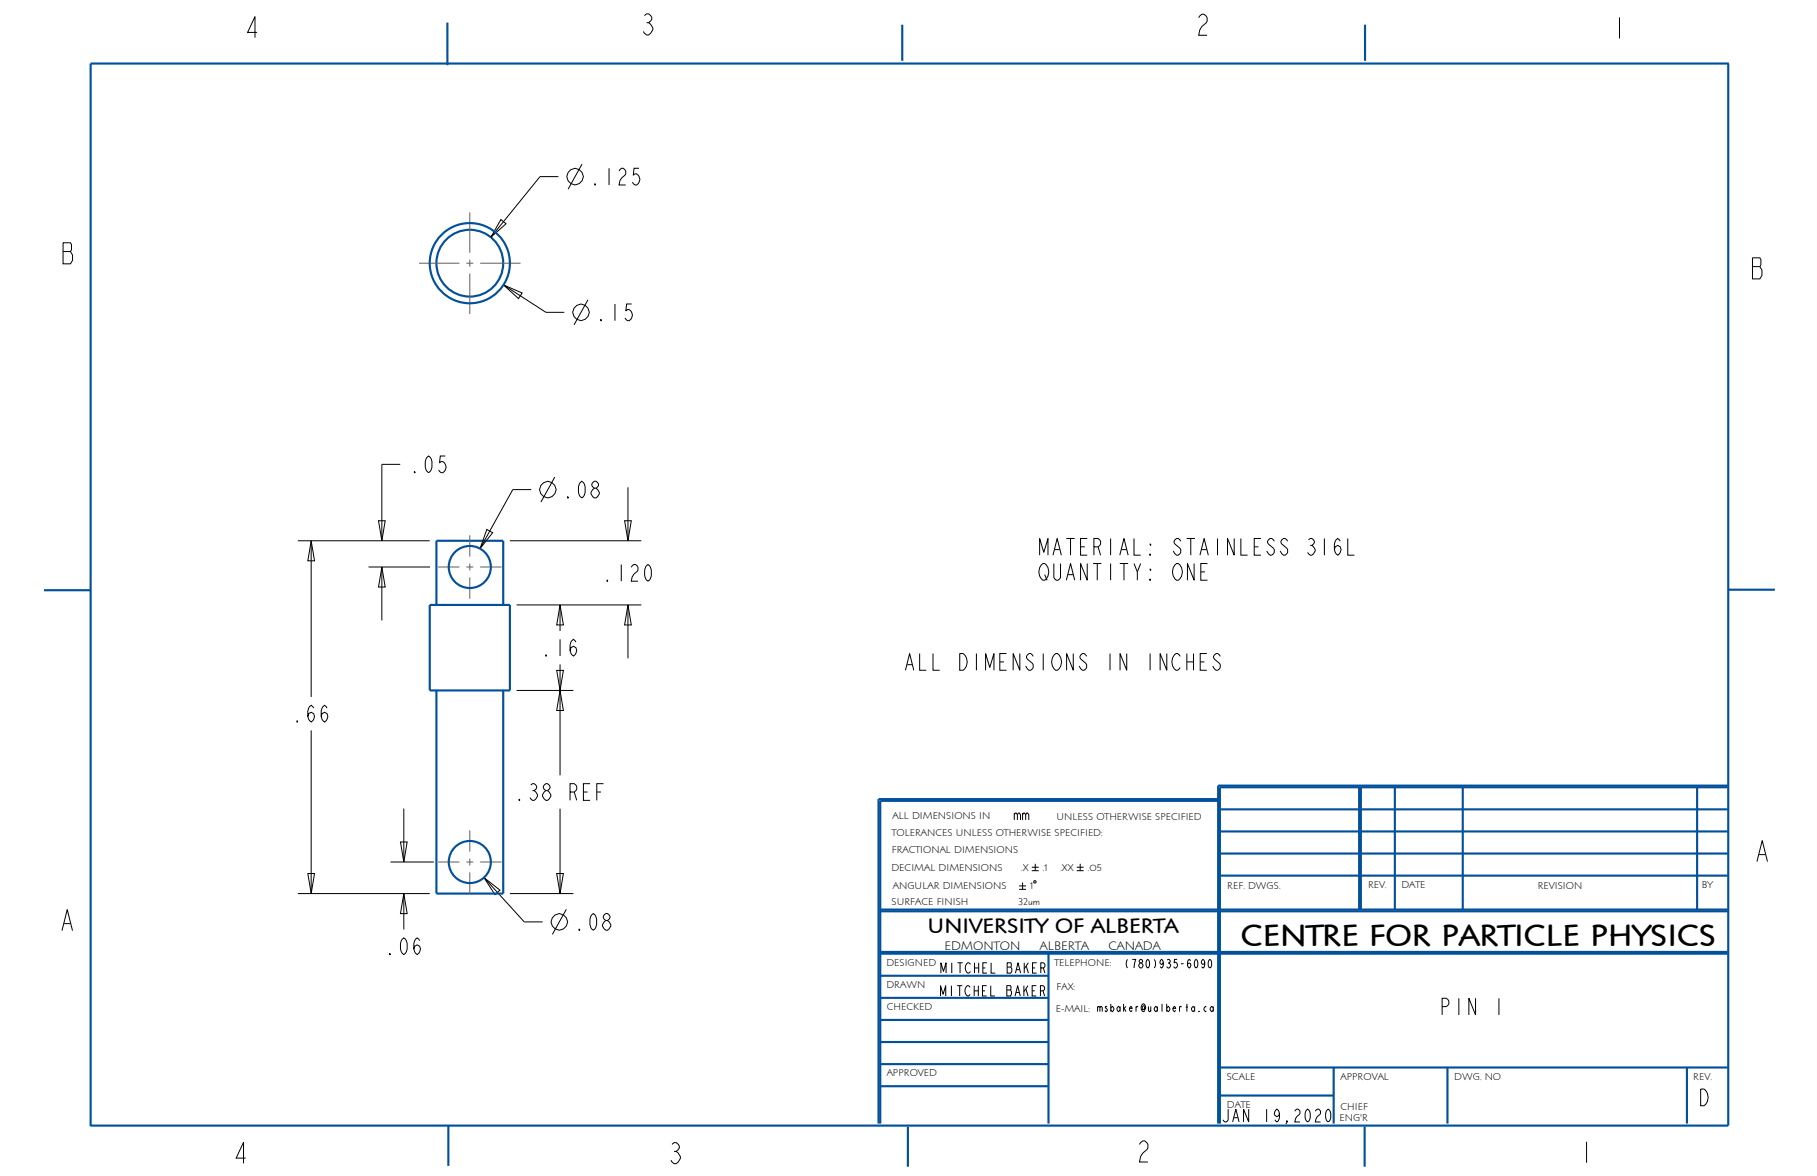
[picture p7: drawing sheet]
<svg xmlns="http://www.w3.org/2000/svg" width="432mm" height="279mm" viewBox="0 0 432 279" stroke-linecap="round" stroke-linejoin="round" font-family="sans-serif">
<g fill="none" stroke="#000" stroke-width=".24">
<path d="M138.3 39l-3.3 5.9M119 52.2l1.3 1-3.7 3.2zM132.7 42h-4.4l-11.7 14.4M119.6 67.7l4.5 1.9-.9 1.3zM119.6 67.7l10.1 6.5h4.4M139.7 71.2l-3.3 6M95.1 110.3h-4.4v18.2M126.2 116.3h-4.3l-7.8 14M131.8 113.3l-3.3 6M149.2 115.8v12.7M70.8 128.5h31.3M73.9 128.5l.8 4.7h-1.5z"/>
<path d="M73.9 128.5v37.1M87.6 134.7h14.6M90 123.7h1.5l-.8 4.8zM90.7 134.7l.8 4.8h-1.5zM90.7 134.7v12.7M115.7 125.8l1.4 .8-3 3.7zM121.2 128.5h31.2M148.4 123.7h1.6l-.8 4.8zM122.8 143.7h29.6M132.3 159.3h1.6l-.8 4.7zM133.1 143.7l.8 4.8h-1.6zM133.1 143.7v6.2"/>
<path d="M133.1 157.9v26.3M149.2 143.7l.8 4.8h-1.6zM149.2 143.7v12.7M73.9 173.5v38.8M122.8 164h13.5M133.1 164l.8 4.8h-1.6zM96 192.1v12.7M133.1 192.1v20.2M70.8 212.3h31.3M73.2 207.5h1.5l-.8 4.8zM92.8 204.8h10.3M95.2 200h1.6l-.8 4.8z"/>
<path d="M96 212.3l.8 4.8h-1.6zM96 212.3v8.5M115 208.5l3.8 3-1.2 1.1zM115 208.5l9.6 10.5h4.4M121.2 212.3h15.1M132.3 207.5h1.6l-.8 4.8zM134.6 216.1l-3.3 5.9M242.2 210.5h1.6M242.2 211.3h1.6M243 209.7v1.6M245.2 206h1.6M245.2 206.9h1.6"/>
<path d="M245.7 209.4l.4-.2 .1 .5-.4 .1zM246 205.2v1.7M255.9 206h1.6M255.9 206.9h1.6M256.7 205.2v1.7"/>
<circle cx="136.6" cy="42" r="1.95"/>
<circle cx="138" cy="74.2" r="1.95"/>
<circle cx="130.2" cy="116.3" r="1.95"/>
<circle cx="132.9" cy="219" r="1.95"/>
</g>
<g fill="none" stroke="#00509b" stroke-width=".51">
<path d="M106.3 5.4v10.1M214.4 5.9v8.5M324.4 5.9v8.5M410.7 15.1v252.3h-389.2M410.8 15.1h-389.3v252.5M103.7 128.5h15.9M21.5 140.2h-11M410.7 140.1h11.1M289.5 190.3h-80.3v76.6M289.5 189.9h-80.7v77M289.9 197.5h120.7M289.9 192.3h120.7"/>
<path d="M323 187v29.1M323.4 187v29.1M331.5 187v29.1M347.6 187v29.1M403.3 187v29.1M410.6 186.7h-121.1v80.2M410.6 187h-120.7v79.9M209.2 216.5h201.4M209.2 216.1h201.4M289.9 208h120.7M289.9 202.8h120.7M209.2 237.1h40"/>
<path d="M209.2 231.8h40M209.2 226.6h201.4M209.2 226.2h201.4M249.2 226.6v40.3M209.2 258.1h40M209.2 252.8h40M209.2 247.6h40M209.2 242.3h40M289.9 253.6h120.7M316.9 253.6v13.3M344 253.6v13.3M400.9 253.6v13.3"/>
<path d="M106.5 267.4v9.6M215.8 267.7v9.5M289.9 260.3h27M324.3 267.7v9.5"/>
<circle cx="111.6" cy="62.5" r="7.9"/>
</g>
<!-- layer: 02___PRT_ALL_AXES -->
<g fill="none" stroke="#00509b" stroke-width=".51">
<path d="M103.7 128.5v15.2M119.6 128.5v15.2M102.1 143.7h19.1v20.3h-19.1zM103.7 164v48.3h15.9v-48.3"/>
<circle cx="111.6" cy="62.5" r="9.5"/>
<circle cx="111.6" cy="134.7" r="5"/>
<circle cx="111.6" cy="204.8" r="5"/>
</g>
<g fill="none" stroke="#785055" stroke-width=".24">
<path d="M111.6 50.5v9.6M99.6 62.5h9.6M110.8 62.5h1.7M111.6 61.7v1.6M111.6 65v9.6M114.1 62.5h9.6M104.1 134.7h5.1M110.8 134.7h1.7M111.6 127.2v5M111.6 133.9v1.6M111.6 137.2v5.1M114.1 134.7h5.1"/>
<path d="M111.6 197.3v5M104.1 204.8h5.1M110.8 204.8h1.7M111.6 204v1.6M111.6 207.3v5M114.1 204.8h5.1"/>
</g>
<text font-size="7.4" x="294.9" y="224.7">CENTRE FOR PARTICLE PHYSICS</text>
<g font-size="6.5">
<text x="57.8" y="9">4</text>
<text x="151.9" y="8.3">3</text>
<text x="283.9" y="8.4">2</text>
<text x="382.9" y="9.1">1</text>
<text x="14.2" y="62.7">B</text>
<text x="415.7" y="66.3">B</text>
<text x="416.8" y="204.7">A</text>
<text x="14" y="221.1">A</text>
<text x="55.1" y="276.4">4</text>
<text x="158.4" y="276.5">3</text>
<text x="269.8" y="276.1">2</text>
<text x="375" y="276.3">1</text>
</g>
<g font-size="5.2">
<text x="140" y="43.9">.125</text>
<text x="141.4" y="76.2">.15</text>
<text x="97.1" y="112.3">.05</text>
<text x="133.5" y="118.3">.08</text>
<text x="246.5" y="131.9">MATERIAL: STAINLESS 316L</text>
<text x="246.5" y="137.9">QUANTITY: ONE</text>
<text x="142.9" y="138.1">.120</text>
<text x="128.3" y="155.9">.16</text>
<text x="214.6" y="159.2">ALL DIMENSIONS IN INCHES</text>
<text x="69.2" y="171.5">.66</text>
<text x="122" y="190.2">.38 REF</text>
<text x="136.2" y="221">.08</text>
<text x="91.2" y="226.8">.06</text>
<text x="341.9" y="241.1">PIN 1</text>
<text x="403.4" y="262.7">D</text>
</g>
<text font-size="5.1" x="220.4" y="221.7">UNIVERSITY OF ALBERTA</text>
<text font-size="4" x="290" y="266.6">JAN 19,2020</text>
<g font-size="3.2">
<text x="240.8" y="194.8">mm</text>
<text x="223.5" y="231.2">MITCHEL BAKER</text>
<text x="223.5" y="236.6">MITCHEL BAKER</text>
</g>
<g font-size="3">
<text x="224.4" y="225.6">EDMONTON</text>
<text x="247.1" y="225.6">ALBERTA</text>
<text x="263.4" y="225.6">CANADA</text>
</g>
<text font-size="2.7" x="267.3" y="230">(780)935-6090</text>
<g font-size="2.4">
<text x="212.1" y="194.6">ALL DIMENSIONS IN</text>
<text x="251.1" y="194.8">UNLESS OTHERWISE SPECIFIED</text>
<text x="211.9" y="198.7">TOLERANCES UNLESS OTHERWISE SPECIFIED:</text>
<text x="211.9" y="202.7">FRACTIONAL DIMENSIONS</text>
<text x="211.8" y="206.9">DECIMAL DIMENSIONS</text>
<text x="242.7" y="206.9">.X</text>
<text x="247.9" y="206.9">.1</text>
<text x="252" y="206.9">.XX</text>
<text x="258.5" y="206.9">.05</text>
<text x="211.9" y="215">SURFACE FINISH</text>
<text x="212.2" y="211.3">ANGULAR DIMENSIONS</text>
<text x="242" y="215">32um</text>
<text x="244.8" y="211.3">1</text>
<text x="291.7" y="211.3">REF. DWGS.</text>
<text x="325.1" y="211">REV.</text>
<text x="333" y="211">DATE</text>
<text x="365.5" y="211.3">REVISION</text>
<text x="404.4" y="210.9">BY</text>
<text x="210.6" y="229.5">DESIGNED</text>
<text x="250.6" y="229.5">TELEPHONE:</text>
<text x="210.6" y="234.7">DRAWN</text>
<text x="210.7" y="239.9">CHECKED</text>
<text x="251.1" y="235.3">FAX:</text>
<text x="250.9" y="240.4">E-MAIL:</text>
<text x="261" y="240.3">msbaker@ualberta.ca</text>
<text x="210.7" y="255.6">APPROVED</text>
<text x="291.5" y="256.5">SCALE</text>
<text x="318.6" y="256.6">APPROVAL</text>
<text x="345.6" y="256.6">DWG. NO</text>
<text x="402.4" y="256.5">REV.</text>
<text x="291.5" y="263.2">DATE</text>
<text x="318.6" y="263.7">CHIEF</text>
<text x="318.3" y="266.4">ENG'R</text>
</g>
</svg>
